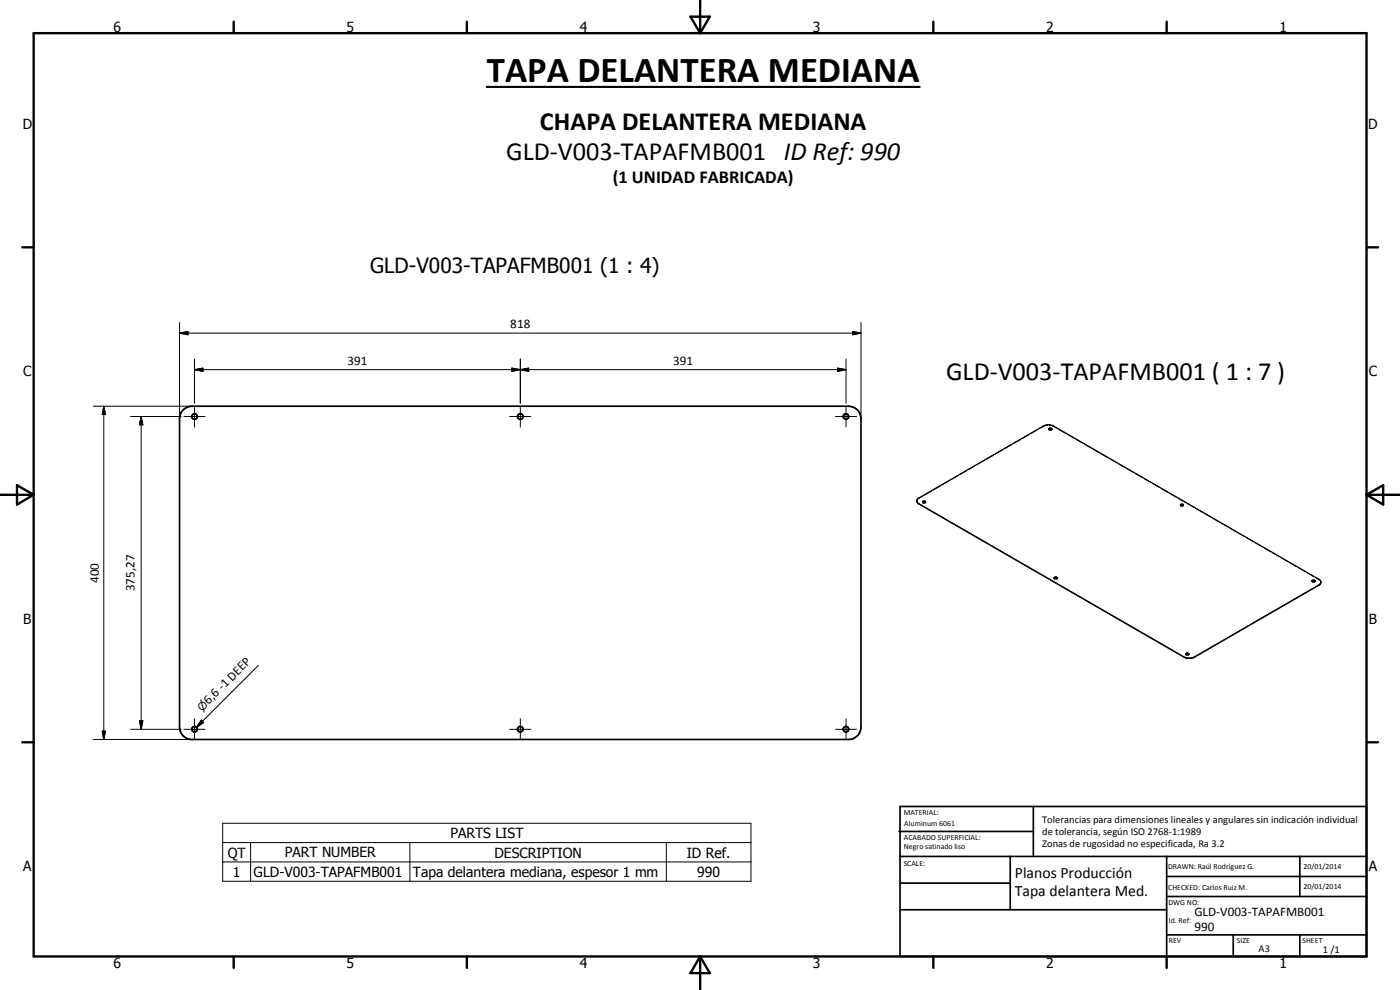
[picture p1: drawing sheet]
<svg xmlns="http://www.w3.org/2000/svg" width="420mm" height="297mm" viewBox="0 0 420 297" stroke-linecap="round" stroke-linejoin="round" font-family="sans-serif">
<g fill="none" stroke="#000" stroke-width=".51">
<path d="M54.8 123.1l1.1-.8 1.7-.4h197a3.7 3.7 0 0 1 3.8 3.7v92.5a3.7 3.7 0 0 1-3.3 3.8h-197.9a3.7 3.7 0 0 1-3.3-3.8v-92.5l.4-1.7zM269.8 249.5h40.3M270.1 242h140v45h-140zM270.1 257h140M303.2 257v16M310.1 242v15M350.1 257v30M390.1 257v12M270.1 265h33.1M270.1 273h80M350.1 269h60M350.1 263h60"/>
<path d="M350.1 280.5h60M370.1 280.5v6.5M390.1 280.5v6.5"/>
<circle cx="58.4" cy="125" r=".83"/>
<circle cx="156.2" cy="125" r=".83"/>
<circle cx="253.9" cy="125" r=".82"/>
<circle cx="58.4" cy="218.8" r=".82"/>
<circle cx="156.2" cy="218.8" r=".84"/>
<circle cx="253.9" cy="218.8" r=".82"/>
</g>
<g fill="none" stroke="#000" stroke-width=".35">
<path d="M314.8 128.6l.6-.2 .3 .3-.8 .2zM314.8 128.8l.3-.2 .6 .2M275.2 150.5l.3 .5 79.9 46.1a3.5 3.5 0 0 0 3 0l37.6-21.7 .4-.6M275.5 149.5l37.6-21.7a3.4 3.4 0 0 1 3.1 0l79.6 46a.98 .98 0 0 1 .6 .9 .98 .98 0 0 1-.6 .9l-37.4 21.6a3.9 3.9 0 0 1-3 0l-79.6-45.9a.98 .98 0 0 1-.3-1.8zM276.8 150.5l.1 .2M276.9 150.5l.8-.1a.42 .42 0 0 1-.3 .5 .42 .42 0 0 1-.5-.2M276.9 150.5h-.1M276.9 150.7a.52 .52 0 0 1 .9 0M354.3 151.4l.6-.1 .3 .2-.6 .3zM354.3 151.6l.4-.3 .5 .3M316.5 173.2a.37 .37 0 0 1 .5-.1 .37 .37 0 0 1 .1 .5l-.7-.1M316.5 173.2l-.1 .3"/>
<path d="M316.5 173.3l.8 .1M316.5 173.3l-.1 .1M393.8 174.2l.4-.2 .4 .2a.42 .42 0 0 1-.4 .4 .42 .42 0 0 1-.4-.4zM393.8 174.4l.3-.2 .6 .2M355.8 196.3l.3-.3 .7 .3M355.9 196.1l.1-.1a.39 .39 0 0 1 .5-.1 .39 .39 0 0 1 .1 .5h-.5z"/>
</g>
<g fill="none" stroke="#000" stroke-width=".3">
<path d="M53.9 99.9l2.5-.5v1.1zM53.9 99.9h204.5M53.9 96.8v28.8M255.9 99.4l2.5 .5-2.5 .6zM258.4 96.8v28.8M58.4 110.9l2.5-.5v1zM58.4 107.7v13.3M58.4 110.9h195.5M153.6 110.4l2.6 .5-2.6 .5zM156.2 110.9l2.5-.5v1zM156.2 107.7v13.3M251.4 110.4l2.5 .5-2.5 .5z"/>
<path d="M253.9 107.7v13.3M28 121.9h29.6M31.1 121.9l.6 2.5h-1zM31.1 121.9v100M39.2 125h15.2M42.4 125l.5 2.5h-1zM42.4 125v93.8M55.2 125h6.3M58.4 121.8v6.3M153 125h6.3M156.2 121.8v6.3M250.7 125h6.4"/>
<path d="M253.9 121.8v6.3M292.9 139.6l-2.2 1.3M295.5 138.1l-2.1 1.2M298.2 136.6l-2.1 1.2M300.9 135l-2.2 1.3M303.6 133.5l-2.2 1.2M306.2 132l-2.1 1.1M308.9 130.4l-2.2 1.2M311.6 128.8l-2.2 1.3M314.4 127.6l-2.3 .9M314.8 128.7l.2 .4M315 127.6h.1"/>
<path d="M315 127.6l2.2 .9M315.7 128.8l-.3 .3M315.7 128.7v.1M317.7 128.8l2.1 1.2M320.3 130.3l2.1 1.2M322.9 131.8l2 1.2M325.4 133.3l2.1 1.2M328 134.7l2 1.2M330.5 136.2l2.1 1.2M333.2 137.7l2 1.2M335.7 139.2l2 1.2M275.2 150v.4"/>
<path d="M276.8 150.7l.3 .2M276.8 150.6v.1M276.8 148.9l-1.3 .8M276.9 150.7h-.1M277.8 150.6l-.3 .3M279.5 147.4l-2.1 1.2M282.2 145.8l-2.1 1.3M284.8 144.3l-2.1 1.2M287.5 142.7l-2.1 1.2M290.2 141.2l-2.1 1.2M338.3 140.7l2 1.2M340.8 142.2l2.1 1.1"/>
<path d="M343.4 143.6l2.1 1.2M346 145.1l2 1.2M348.5 146.6l2.1 1.2M351.1 148.1l2 1.2M353.6 149.6l2.1 1.1M354.2 151.5v.1M354.3 151.6l.2 .2M355.2 151.5l-.3 .3M356.2 151l2.1 1.2M358.8 152.5l2 1.2M361.4 154l2 1.2M363.9 155.5l2.1 1.2"/>
<path d="M366.5 157l2.1 1.2M369.1 158.5l2 1.1M371.6 159.9l2.1 1.2M316.3 173.5l.3 .2M316.3 173.4v.1M316.4 173.4l-.1 .1M317.3 173.4l-.3 .3M374.2 161.4l2 1.2M376.8 162.9l2 1.2M379.3 164.4l2.1 1.2M381.9 165.9l2.1 1.1M384.5 167.4l2 1.1"/>
<path d="M387 168.8l2.1 1.3M389.6 170.3l2.1 1.2M392.2 171.8l2 1.2M393.7 174.3l.3 .4M394.7 174.4l-.3 .3M394.7 174.3v.1M394.7 173.3l1.4 .8M396.3 174.4l.1 .4M77.5 199.6l-18.5 18.6M355.8 196.2h.1M355.8 196.3l.3 .3M356.8 196.2h.1"/>
<path d="M356.8 196.3l-.3 .3M30.7 219.4h1l-.6 2.5zM39.2 218.8h15.2M41.9 216.3h1l-.5 2.5zM55.2 218.8h6.3M58.4 215.6v6.4M60.4 216.1l.7 .7-2.1 1.4zM153 218.8h6.3M156.2 215.6v6.4M250.7 218.8h6.4M253.9 215.6v6.4M28 221.9h29.6"/>
<path d="M66.8 247h158.6v17.4h-158.6zM66.8 252.8h158.6M66.8 258.6h158.6M75.2 252.8v11.6M123 252.8v11.6M200 252.8v11.6"/>
</g>
<g fill="none" stroke="#000" stroke-width=".71">
<path d="M10.1 9.9h400v277.1h-400zM70.1 6.5v3.4M140.1 6.5v3.4M207.2 5h5.8l-2.9 4.9zM210.1 0v9.9M280.1 6.5v3.4M350.1 6.5v3.4M6.7 74.2h3.4M410.1 74.2h3.5M.1 148.5h10M5.1 145.6l5 2.9-5 2.9zM410.1 148.5h10"/>
<path d="M410.1 148.5l5-2.9v5.8zM6.7 222.7h3.4M410.1 222.7h3.5M70.1 287v3.4M140.1 287v3.4M210.1 287v10M210.1 287l2.9 5h-5.8zM280.1 287v3.4M350.1 287v3.4"/>
</g>
<path d="M53.9 99.9l2.5-.5v1.1zM58.4 110.9l2.5-.5v1zM153.6 110.4l2.6 .5-2.6 .5zM156.2 110.9l2.5-.5v1zM251.4 110.4l2.5 .5-2.5 .5zM255.9 99.4l2.5 .5-2.5 .6zM31.1 121.9l.6 2.5h-1zM42.4 125l.5 2.5h-1zM30.7 219.4h1l-.6 2.5zM41.9 216.3h1l-.5 2.5zM60.4 216.1l.7 .7-2.1 1.4z" fill="#000"/>
<path d="M146.1 26.1h129.9" fill="none" stroke="#000" stroke-width=".63"/>
<text font-size="11" x="146.1" y="24.6">TAPA DELANTERA MEDIANA</text>
<g font-size="7.9">
<text x="162" y="38.9">CHAPA DELANTERA MEDIANA</text>
<text x="151.9" y="47.9">GLD-V003-TAPAFMB001 ID Ref: 990</text>
<text x="283.9" y="113.9">GLD-V003-TAPAFMB001 ( 1 : 7 )</text>
</g>
<text font-size="6.3" x="111.1" y="82">GLD-V003-TAPAFMB001 (1 : 4)</text>
<text font-size="5.5" x="183.9" y="54.9">(1 UNIDAD FABRICADA)</text>
<g font-size="4.7">
<text x="304.6" y="263.5">Planos Producción</text>
<text x="304.6" y="268.9">Tapa delantera Med.</text>
</g>
<g font-size="4.2">
<text x="34" y="9.6">6</text>
<text x="104" y="9.6">5</text>
<text x="174" y="9.6">4</text>
<text x="244" y="9.6">3</text>
<text x="314" y="9.6">2</text>
<text x="384" y="9.6">1</text>
<text x="6.8" y="38.7">D</text>
<text x="410.6" y="38.7">D</text>
<text x="7" y="112.9">C</text>
<text x="410.8" y="112.9">C</text>
<text x="7" y="187.1">B</text>
<text x="410.8" y="187.1">B</text>
<text x="135.2" y="251.5">PARTS LIST</text>
<text x="68.4" y="257.3">QT</text>
<text x="85.5" y="257.3">PART NUMBER</text>
<text x="148.4" y="257.3">DESCRIPTION</text>
<text x="206.1" y="257.3">ID Ref.</text>
<text x="7" y="261.4">A</text>
<text x="69.9" y="263.1">1</text>
<text x="76.1" y="263.1">GLD-V003-TAPAFMB001</text>
<text x="123.9" y="263.1">Tapa delantera mediana, espesor 1 mm</text>
<text x="209.2" y="263.1">990</text>
<text x="410.8" y="261.4">A</text>
<text x="34" y="290.4">6</text>
<text x="104" y="290.4">5</text>
<text x="174" y="290.4">4</text>
<text x="244" y="290.4">3</text>
<text x="314" y="290.4">2</text>
<text x="384" y="290.4">1</text>
</g>
<g font-size="3.9">
<text x="153.2" y="98.4">818</text>
<text x="104.3" y="109.4">391</text>
<text x="202" y="109.4">391</text>
<text x="29.6" y="174.9" transform="rotate(-90 29.6 174.9)">400</text>
<text x="40.3" y="177.4" transform="rotate(-90 40.3 177.4)">375,27</text>
<text x="62.6" y="211.6" transform="rotate(-45 62.6 211.6)">6,6 -1 DEEP</text>
<text x="358.5" y="275">GLD-V003-TAPAFMB001</text>
<text x="358.5" y="279.4">990</text>
</g>
<text font-size="3.3" x="60.7" y="213.5" transform="rotate(-45 60.7 213.5)">n</text>
<g font-size="3.1">
<text x="312.7" y="246.8">Tolerancias para dimensiones lineales y angulares sin indicación individual</text>
<text x="312.7" y="250.4">de tolerancia, según ISO 2768-1:1989</text>
<text x="312.7" y="254">Zonas de rugosidad no especificada, Ra 3.2</text>
<text x="377.7" y="285.6">A3</text>
<text x="397" y="285.9">1 /1</text>
</g>
<g font-size="2.4">
<text x="271.2" y="244.4">MATERIAL:</text>
<text x="271.3" y="252">ACABADO SUPERFICIAL:</text>
<text x="271.4" y="247.9">Aluminum 6061</text>
<text x="271.3" y="254.6">Negro satinado liso</text>
<text x="271.2" y="259.7">SCALE:</text>
<text x="350.6" y="260.8">DRAWN: Raúl Rodríguez G.</text>
<text x="391.2" y="260.6">20/01/2014</text>
<text x="350.6" y="267">CHECKED: Carlos Ruiz M.</text>
<text x="391.2" y="266.7">20/01/2014</text>
<text x="350.6" y="271.4">DWG NO:</text>
<text x="350.8" y="276.9">Id. Ref:</text>
<text x="350.8" y="282.8">REV</text>
<text x="371.2" y="282.9">SIZE</text>
<text x="390.9" y="282.9">SHEET</text>
</g>
</svg>
